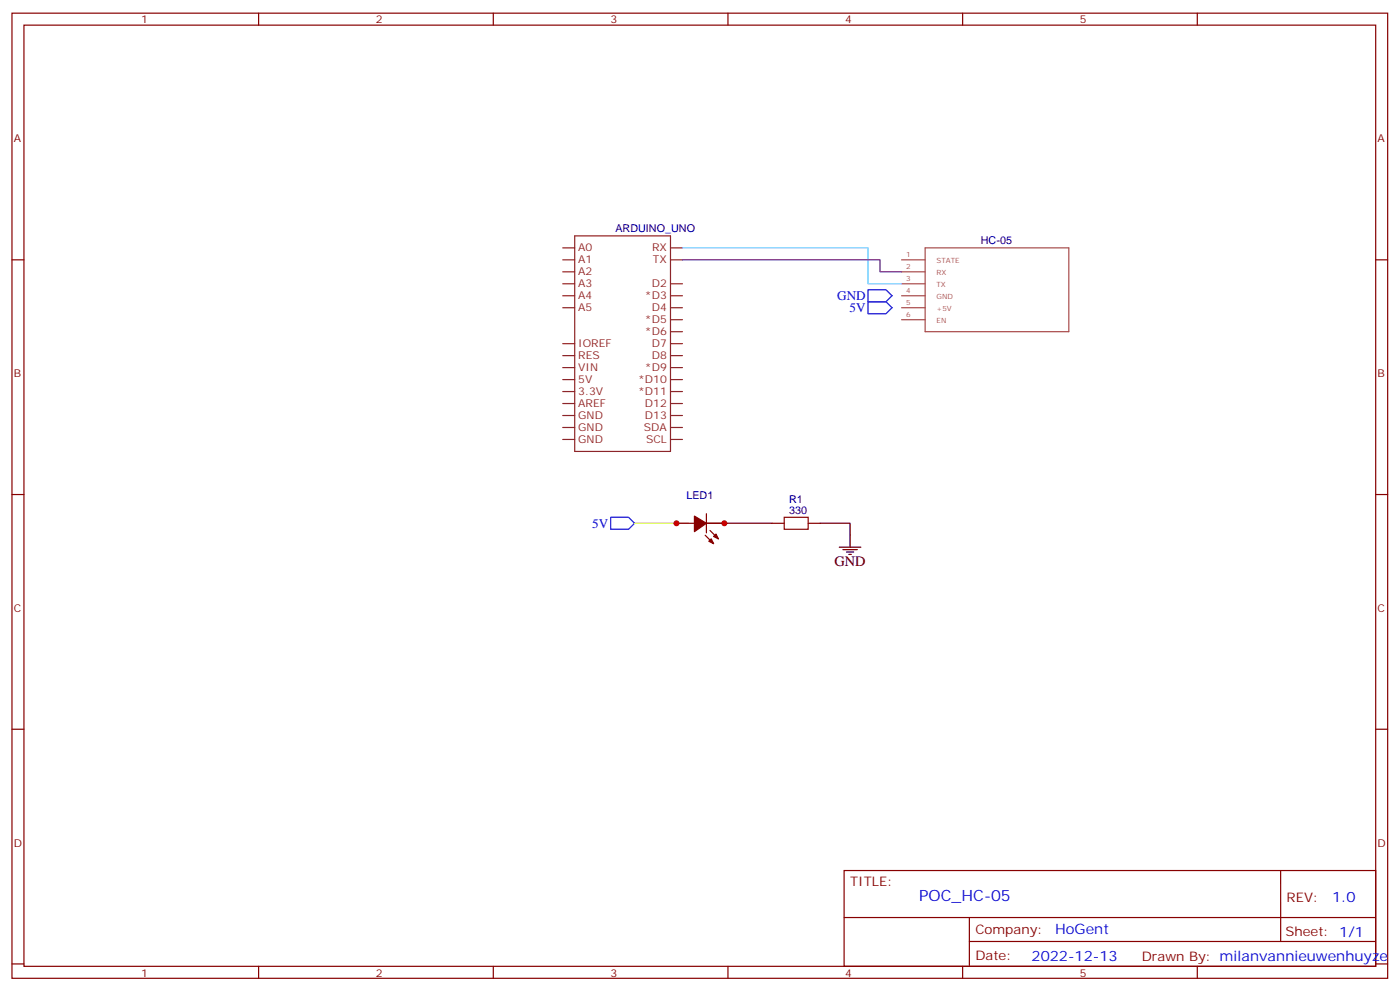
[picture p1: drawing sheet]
<svg xmlns="http://www.w3.org/2000/svg" width="413mm" height="292mm" viewBox="0 0 413 292" stroke-linecap="round" stroke-linejoin="round" font-family="sans-serif">
<g fill="none" stroke="#870000" stroke-width=".35">
<path d="M3.5 3.9h405.4v284.3h-405.4zM7.1 7.4h398.2v277.3h-398.2zM76.2 3.9v3.5M145.3 3.9v3.5M214.5 3.9v3.5M283.6 3.9v3.5M352.8 3.9v3.5M3.5 76.6h3.6M405.3 76.6h3.6M3.5 145.7h3.6M199.3 154.2h5.3M207.8 157.7l2.5 2.5"/>
<path d="M208.1 154.2h5.3M208.1 151.3v5.7M209.2 156.3l2.5 2.4M227.5 154.2h3.6M238.1 154.2h3.6M405.3 145.7h3.6M3.5 214.8h3.6M405.3 214.8h3.6M248.7 256.5h156.6v28.2h-156.6zM377.3 256.5v20.9M248.7 270.3h156.5M285.6 277.4h119.6"/>
<path d="M285.6 270.3v14.1M3.5 284h3.6M76.2 284.7v3.5M145.3 284.7v3.5M214.5 284.7v3.5M283.6 284.7v3.5M352.8 284.7v3.5M405.3 284h3.6"/>
</g>
<g fill="none" stroke="#8c2424" stroke-width=".35">
<path d="M165.8 73h3.5M165.8 76.6h3.5M169.3 69.5h28.3v63.5h-28.3zM197.6 73h3.5M197.6 76.6h3.5M165.8 83.6h3.5M165.8 87.1h3.5M165.8 90.7h3.5M165.8 80.1h3.5M197.6 83.6h3.5M197.6 87.1h3.5M197.6 90.7h3.5"/>
<path d="M197.6 94.2h3.5M197.6 97.7h3.5M165.8 101.2h3.5M165.8 104.8h3.5M165.8 108.3h3.5M165.8 111.8h3.5M165.8 115.4h3.5M165.8 118.9h3.5M197.6 101.2h3.5M197.6 104.8h3.5M197.6 108.3h3.5M197.6 111.8h3.5"/>
<path d="M197.6 115.4h3.5M197.6 118.9h3.5M165.8 122.4h3.5M165.8 125.9h3.5M165.8 129.5h3.5M197.6 122.4h3.5M197.6 125.9h3.5M197.6 129.5h3.5"/>
</g>
<path d="M265.6 76.6h7M272.6 73h42.3v24.7h-42.3zM265.6 80.1h7M265.6 83.6h7M265.6 87.1h7M265.6 90.7h7M265.6 94.2h7" fill="none" stroke="#a64a4a" stroke-width=".35"/>
<path d="M201.1 73h54.7v10.6h9.8" fill="none" stroke="#6cf" stroke-width=".35"/>
<path d="M201.1 76.6h58.2v3.5h6.3" fill="none" stroke="#609" stroke-width=".35"/>
<path d="M255.8 85.4h5.3l1.7 1.7-1.7 1.8h-5.3zM255.8 88.9h5.3l1.7 1.8-1.7 1.7h-5.3zM179.9 152.4h5.3l1.8 1.8-1.8 1.7h-5.3z" fill="none" stroke="#00f" stroke-width=".35"/>
<path d="M187 154.2h15.8" fill="none" stroke="#cf0" stroke-width=".35"/>
<g fill="#870000" stroke="#870000" stroke-width=".35">
<path d="M210.3 158l.7-.7 .7 1.4z"/>
<path d="M208.8 159.5l.7-.8 .8 1.5z"/>
<path d="M204.6 152l3.5 2.2-3.5 2.4z"/>
</g>
<path d="M208.1 154.2h19.4M241.7 154.2h8.8v7M247.3 161.2h6.3M248.4 161.9h4.2M249.4 162.6h2.1M250.1 163.3h.7" fill="none" stroke="#000" stroke-width=".35"/>
<path d="M231.1 152.4h7v3.5h-7z" fill="none" stroke="#a10000" stroke-width=".35"/>
<g fill="#c00">
<circle cx="199.3" cy="154.2" r=".88"/>
<circle cx="213.4" cy="154.2" r=".88"/>
</g>
<text font-size="4.6" fill="#00f" x="270.8" y="265.5">POC_HC-05</text>
<text font-size="4.2" x="245.9" y="166.9">GND</text>
<g font-size="4.2" fill="#00f">
<text x="392.5" y="265.7">1.0</text>
<text x="310.9" y="275.3">HoGent</text>
<text x="304" y="283.1">2022-12-13</text>
</g>
<g font-size="3.9" fill="#00f">
<text x="246.7" y="88.4">GND</text>
<text x="250.3" y="91.9">5V</text>
<text x="174.5" y="155.4">5V</text>
</g>
<g font-size="3.9" fill="#800">
<text x="250.5" y="261.1">TITLE:</text>
<text x="379.1" y="265.7">REV:</text>
<text x="287.4" y="275.3">Company:</text>
<text x="378.7" y="275.9">Sheet: 1/1</text>
<text x="287.4" y="282.9">Date:</text>
<text x="336.4" y="283">Drawn By: milanvannieuwenhuyze</text>
</g>
<g font-size="3.2" fill="#800">
<text x="41.6" y="6.9">1</text>
<text x="110.8" y="6.9">2</text>
<text x="179.9" y="6.9">3</text>
<text x="249.1" y="6.9">4</text>
<text x="318.2" y="6.9">5</text>
<text x="4.1" y="42">A</text>
<text x="405.9" y="42">A</text>
<text x="4.1" y="111.1">B</text>
<text x="405.9" y="111.1">B</text>
<text x="4.1" y="180.3">C</text>
<text x="405.9" y="180.3">C</text>
<text x="4.1" y="249.4">D</text>
<text x="405.9" y="249.4">D</text>
<text x="41.6" y="287.7">1</text>
<text x="110.8" y="287.7">2</text>
<text x="179.9" y="287.7">3</text>
<text x="249.1" y="287.7">4</text>
<text x="318.2" y="287.7">5</text>
</g>
<g font-size="3.2" fill="#000080">
<text x="181.3" y="68.4">ARDUINO_UNO</text>
<text x="289" y="72">HC-05</text>
<text x="202.3" y="147.1">LED1</text>
<text x="232.5" y="148.2">R1</text>
<text x="232.5" y="151.3">330</text>
</g>
<g font-size="3.2" fill="#8d2323">
<text x="170.4" y="74.1">A0</text>
<text x="170.4" y="77.6">A1</text>
<text x="192.1" y="74.1">RX</text>
<text x="192.4" y="77.6">TX</text>
<text x="170.4" y="81.1">A2</text>
<text x="170.4" y="84.7">A3</text>
<text x="170.4" y="88.2">A4</text>
<text x="190" y="88.2">*D3</text>
<text x="192" y="84.7">D2</text>
<text x="170.4" y="91.7">A5</text>
<text x="190" y="95.2">*D5</text>
<text x="192" y="91.7">D4</text>
<text x="190" y="98.8">*D6</text>
<text x="170.4" y="105.8">RES</text>
<text x="170.4" y="102.3">IOREF</text>
<text x="192" y="102.3">D7</text>
<text x="192" y="105.8">D8</text>
<text x="170.4" y="109.4">VIN</text>
<text x="170.4" y="112.9">5V</text>
<text x="188" y="112.9">*D10</text>
<text x="190" y="109.4">*D9</text>
<text x="170.4" y="119.9">AREF</text>
<text x="170.4" y="116.4">3.3V</text>
<text x="188" y="116.4">*D11</text>
<text x="190" y="119.9">D12</text>
<text x="170.4" y="123.5">GND</text>
<text x="190" y="123.5">D13</text>
<text x="170.4" y="127">GND</text>
<text x="170.4" y="130.5">GND</text>
<text x="189.7" y="127">SDA</text>
<text x="190.3" y="130.5">SCL</text>
</g>
<g font-size="2.1" fill="#a54b4b">
<text x="267" y="75.9">1</text>
<text x="275.9" y="77.6">STATE</text>
<text x="267" y="79.4">2</text>
<text x="267" y="82.9">3</text>
<text x="275.9" y="81.1">RX</text>
<text x="267" y="86.4">4</text>
<text x="267" y="90">5</text>
<text x="275.9" y="84.6">TX</text>
<text x="275.9" y="88.2">GND</text>
<text x="267" y="93.5">6</text>
<text x="275.9" y="91.7">+5V</text>
<text x="275.9" y="95.2">EN</text>
</g>
</svg>
